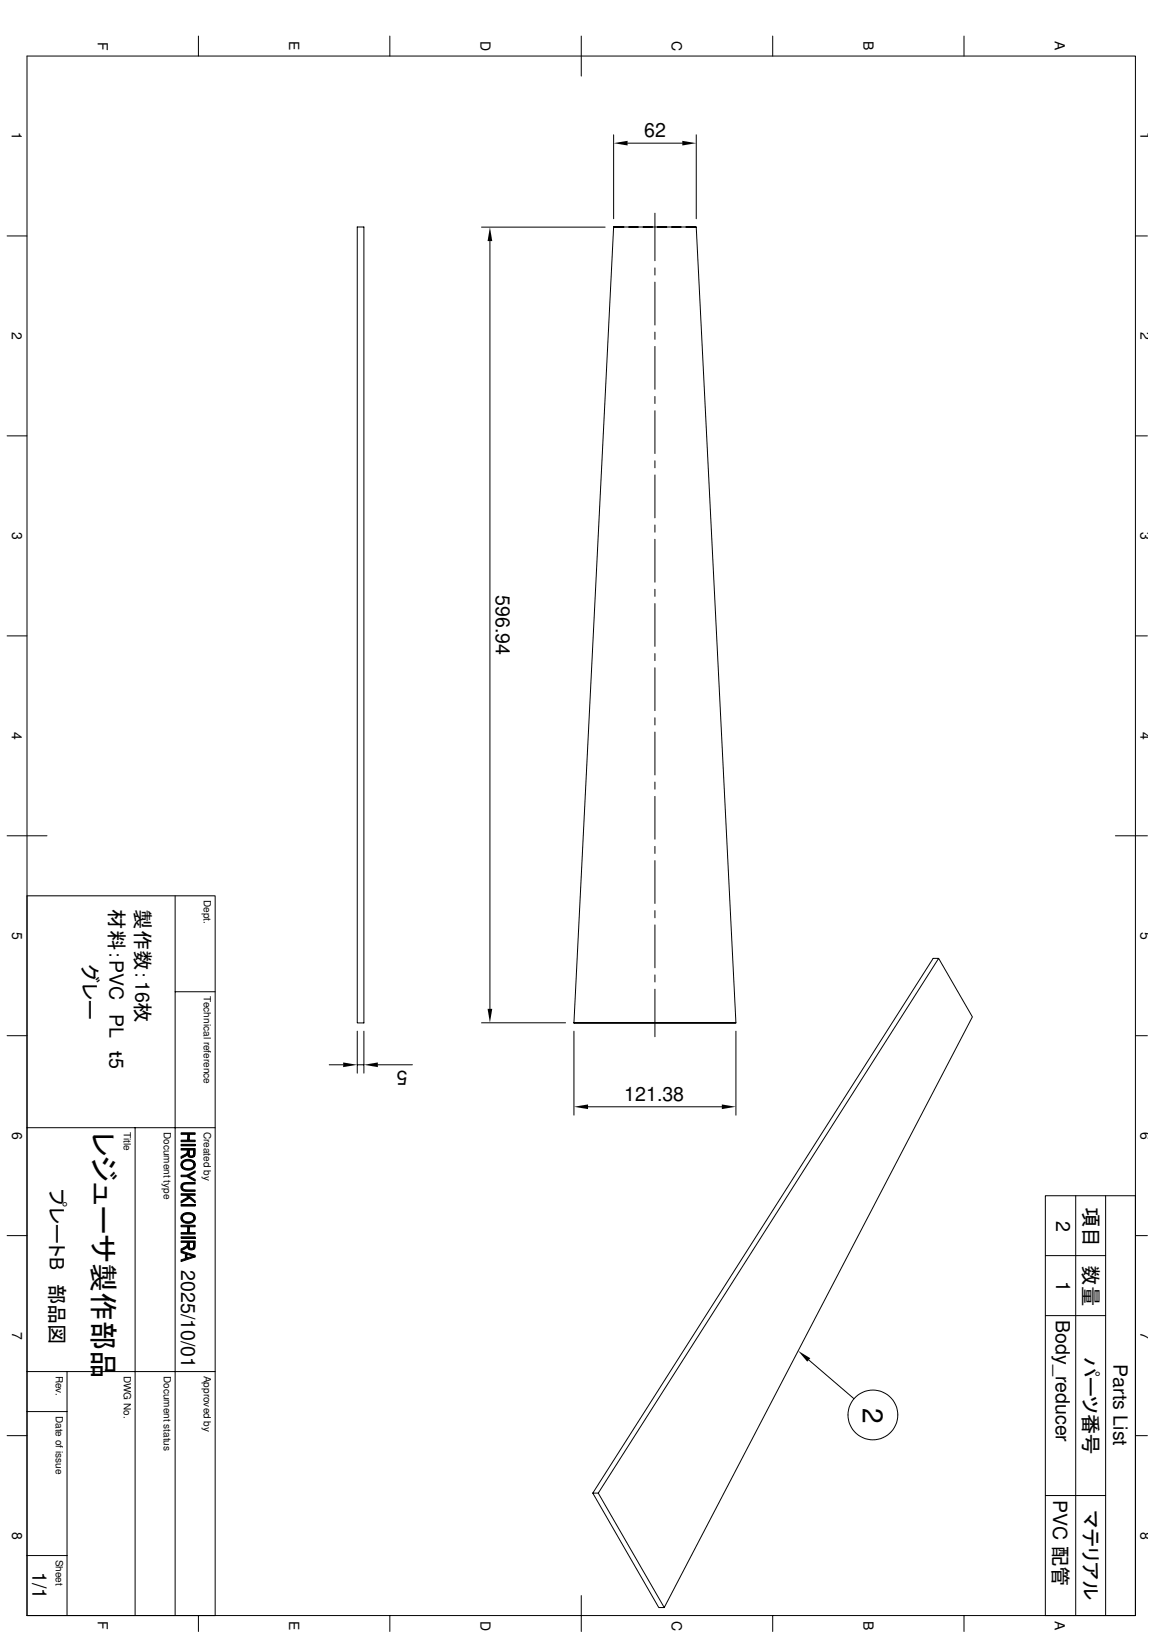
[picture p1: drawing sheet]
<svg xmlns="http://www.w3.org/2000/svg" width="210mm" height="297mm" viewBox="0 0 210 297" stroke-linecap="round" stroke-linejoin="round" font-family="sans-serif">
<g fill="none" stroke="#000" stroke-width=".18">
<path d="M4.9 10.2h201.6v283.8h-201.6zM36.1 6.6v3.6M70.9 6.6v3.6M105.7 6.6v7.2M140.5 6.6v3.6M175.3 6.6v3.6M111.6 24.5v15.3M114.2 26.1h9.9M119.1 38.8v8.7M126.6 24.5v15.3M1.3 42.9h3.6M65 41.3h1.2v144.9h-1.2z"/>
<path d="M87.6 41.3h22.5M89.1 43.9v139.7M111.6 41.3h15l7.3 144.9h-29.5h29.5M111.6 41.3h1.9M111.6 41.3l-7.2 144.9M114.4 41.3h1.7M117 41.3h1.7M119.1 48.8v1.3M119.1 51.4v7.8M119.5 41.3h1.8M122.2 41.3h1.7M124.8 41.3h1.8"/>
<path d="M206.5 42.9h2.2M1.3 79.3h3.6M119.1 60.5v1.3M119.1 63.1v7.7M119.1 72.2v1.2M119.1 74.8v7.7M206.5 79.3h2.2M119.1 83.9v1.3M119.1 86.4v7.9M119.1 95.5v1.4M119.1 98.1v7.9M1.3 115.7h3.6"/>
<path d="M119.1 107.3v1.2M119.1 109.9v7.7M119.1 119v1.2M206.5 115.7h2.2M119.1 121.5v7.8M119.1 130.6v1.4M119.1 133.2v7.9M1.3 152.1h7.3M119.1 142.3v1.3M119.1 144.9v7.8M119.1 154.1v1.2M119.1 156.6v7.8"/>
<path d="M202.9 152.1h5.8M4.9 163h34.2v131M31.9 163v131M119.1 165.7v1.3M119.1 168.3v7.8M119.1 177.4v1.3M170.7 174.4l-61.9 97.4M1.3 188.5h3.6M31.9 180.5h7.2M59.9 193.8h2.5M65 187.7v7.6M65 193.8h1.2"/>
<path d="M66.2 187.7v7.6M68.7 193.8h6.3M87.6 186.2h15.3M104.4 187.7v15.3M119.1 180v8.7M133.9 187.7v15.3M206.5 188.5h2.2M4.9 205.3h34.2M24.6 205.3v88.7M32.9 207.5h1.2l.3-1v1h1.1v.3h-2.6zM32.9 206.2h2.6v.3h-1.1l-.3 1v-1h-1.2zM32.9 208.3h2.6v.3h-2.6z"/>
<path d="M32.9 210.5l1-.5 .2-.4v.5l-.1 .2-1.1 .5zM32.9 209h2.6l-.1 1.4-.1 .1-.1-1.2h-.8l-.1 1.2-.2-.4v-.8h-1.2zM32.9 213.9h1.1l1.5 .8v.3l-1.5-.8h-1.1zM32.9 218.6l1.3-.7 .3 .2-1.6 .9zM32.9 217.3h2.6v.3h-2.6zM32.9 219.2h2.6v.3h-2.6zM33.1 215.5l.1-.1v.6a.56 .56 0 0 0 .8 .6h1.5v.2h-1.5a.84 .84 0 0 1-1-.3 .84 .84 0 0 1 .1-1zM33.2 211.3l.7-.3 .7 .1 .7 .3-.1 .6a1.15 1.15 0 0 0-1.8-.4l-.2 .3v.7l-.3-.5v-.4zM33.2 212a1.16 1.16 0 0 0 2 .3l.1-.9 .2 .3v.6l-.4 .5-.5 .1h-.8l-.5-.2zM33.2 215.4l.7-.2h1.6v.3h-1.5a.58 .58 0 0 0-.8 .5zM33.8 217.6h.4l1.3 1v.3zM34 213.9l1.5-.8v.3l-1.2 .7z"/>
<path d="M34.4 209.3v.6a.42 .42 0 0 0 .4 .5 .42 .42 0 0 0 .4-.4l.1 .5-.4 .2-.5-.1zM107 201.4h24.3M195.7 217.6v76.4M201.1 217.6v76.4M1.3 224.9h3.6M32.9 224.3h1.2l.3-1v1h1.1v.3h-2.6zM32.9 223h2.6v.3h-1.1l-.3 1v-1h-1.2zM32.9 225.1h2.6v.3h-2.6zM32.9 227.3l1-.5 .2-.4v.5l-.2 .3-1 .5zM32.9 225.9h2.6l-.1 1.3-.1 .2-.1-1.3h-.8v1.3l-.3-.4v-.9h-1.2zM32.9 227.7l2.6 .8v.3l-1.5-.5-.3 .8v-.9l-.8-.2zM32.9 229.3l.8-.2 .3-.8v.7l1.2-.4 .3 .2-2.6 .8z"/>
<path d="M33.1 221.1l.6-.4h1l.6 .3-.1 .7a1.15 1.15 0 0 0-1.8-.4l-.2 .3v.7l-.1-.1a.83 .83 0 0 1 0-1.1zM33.2 221.7l.1 .3 .2 .2 .9 .2a.77 .77 0 0 0 .8-.7l.1-.7 .2 .4v.6l-.4 .4-.7 .3-.6-.1-.5-.2zM34.4 226.1v.6a.42 .42 0 0 0 .4 .5 .42 .42 0 0 0 .4-.4l.1 .6-.4 .1-.5-.1zM190.1 228.5h11M190.1 239.5h11M206.5 224.9h2.2M4.9 256.9h7.3M4.9 249.6h34.2M12.2 249.6v44.4M147.1 247.5l8.2 7.1M1.3 261.3h3.6M107.8 271.8l12 20.8h1l56.1-107.5-6.2-10.7h-1l-61.9 97.4h1l12 20.8"/>
<path d="M190.1 272.2h11M206.5 261.3h2.2M4.9 283.1h7.3M36.1 294v2.9M70.9 294v2.9M105.7 290.4v6.5M140.5 294v2.9M175.3 294v2.9M190.1 294v-76.4h16.4v76.4"/>
<circle cx="158.8" cy="257.5" r="4.5"/>
</g>
<g fill="#000">
<path d="M111.6 26.1l2.6-.5v.9zM124.1 25.6l2.5 .5-2.5 .4zM89.1 41.3l.4 2.6h-.8zM62.4 193.4l2.6 .4-2.6 .4zM66.2 193.8l2.5-.4v.8zM88.7 183.6h.8l-.4 2.6zM104.4 201.4l2.6-.4v.9zM131.3 201l2.6 .4-2.6 .5zM145.2 245.9l2.2 1.3-.6 .6z"/>
<path d="M32.9 210.5l1-.5 .2-.4v.5l-.1 .2-1.1 .5z" fill-rule="evenodd"/>
<path d="M32.9 218.6l1.3-.7 .3 .2-1.6 .9z" fill-rule="evenodd"/>
<path d="M34.4 209.3v.6a.42 .42 0 0 0 .4 .5 .42 .42 0 0 0 .4-.4l.1 .5-.4 .2-.5-.1z" fill-rule="evenodd"/>
<path d="M33.2 211.3l.7-.3 .7 .1 .7 .3-.1 .6a1.15 1.15 0 0 0-1.8-.4l-.2 .3v.7l-.3-.5v-.4z" fill-rule="evenodd"/>
<path d="M32.9 207.5h1.2l.3-1v1h1.1v.3h-2.6z" fill-rule="evenodd"/>
<path d="M32.9 206.2h2.6v.3h-1.1l-.3 1v-1h-1.2z" fill-rule="evenodd"/>
<path d="M32.9 209h2.6l-.1 1.4-.1 .1-.1-1.2h-.8l-.1 1.2-.2-.4v-.8h-1.2z" fill-rule="evenodd"/>
<path d="M34 213.9l1.5-.8v.3l-1.2 .7z" fill-rule="evenodd"/>
<path d="M32.9 213.9h1.1l1.5 .8v.3l-1.5-.8h-1.1z" fill-rule="evenodd"/>
<path d="M33.1 215.5l.1-.1v.6a.56 .56 0 0 0 .8 .6h1.5v.2h-1.5a.84 .84 0 0 1-1-.3 .84 .84 0 0 1 .1-1z" fill-rule="evenodd"/>
<path d="M33.2 215.4l.7-.2h1.6v.3h-1.5a.58 .58 0 0 0-.8 .5z" fill-rule="evenodd"/>
<path d="M33.8 217.6h.4l1.3 1v.3z" fill-rule="evenodd"/>
<path d="M32.9 217.3h2.6v.3h-2.6z" fill-rule="evenodd"/>
<path d="M33.2 212a1.16 1.16 0 0 0 2 .3l.1-.9 .2 .3v.6l-.4 .5-.5 .1h-.8l-.5-.2z" fill-rule="evenodd"/>
<path d="M32.9 227.3l1-.5 .2-.4v.5l-.2 .3-1 .5z" fill-rule="evenodd"/>
<path d="M33.1 221.1l.6-.4h1l.6 .3-.1 .7a1.15 1.15 0 0 0-1.8-.4l-.2 .3v.7l-.1-.1a.83 .83 0 0 1 0-1.1z" fill-rule="evenodd"/>
<path d="M34.4 226.1v.6a.42 .42 0 0 0 .4 .5 .42 .42 0 0 0 .4-.4l.1 .6-.4 .1-.5-.1z" fill-rule="evenodd"/>
<path d="M32.9 224.3h1.2l.3-1v1h1.1v.3h-2.6z" fill-rule="evenodd"/>
<path d="M32.9 223h2.6v.3h-1.1l-.3 1v-1h-1.2z" fill-rule="evenodd"/>
<path d="M32.9 225.9h2.6l-.1 1.3-.1 .2-.1-1.3h-.8v1.3l-.3-.4v-.9h-1.2z" fill-rule="evenodd"/>
<path d="M32.9 227.7l2.6 .8v.3l-1.5-.5-.3 .8v-.9l-.8-.2z" fill-rule="evenodd"/>
<path d="M32.9 229.3l.8-.2 .3-.8v.7l1.2-.4 .3 .2-2.6 .8z" fill-rule="evenodd"/>
<path d="M33.2 221.7l.1 .3 .2 .2 .9 .2a.77 .77 0 0 0 .8-.7l.1-.7 .2 .4v.6l-.4 .4-.7 .3-.6-.1-.5-.2z" fill-rule="evenodd"/>
</g>
<path d="M32.9 208.4h2.6M32.9 219.4h2.6M32.9 225.2h2.6" fill="none" stroke="#000" stroke-width=".28"/>
<text font-size="5.3" x="16.9" y="206" transform="rotate(90 16.9 206)">レジューサ製作部品</text>
<text font-size="5.1" x="156.9" y="256.2" transform="rotate(90 156.9 256.2)">2</text>
<g font-size="3.7">
<text x="15.1" y="163" transform="rotate(90 15.1 163)">グレー</text>
<text x="19.9" y="163" transform="rotate(90 19.9 163)">材料：PVC PL　ｔ5</text>
<text x="24.6" y="163" transform="rotate(90 24.6 163)">製作数：16枚</text>
<text x="9" y="216.4" transform="rotate(90 9 216.4)">プレートB　部品図</text>
<text x="197.1" y="219.7" transform="rotate(90 197.1 219.7)">項目</text>
<text x="197.1" y="230.3" transform="rotate(90 197.1 230.3)">数量</text>
<text x="197.1" y="246.9" transform="rotate(90 197.1 246.9)">パーツ番号</text>
<text x="197.1" y="274.9" transform="rotate(90 197.1 274.9)">マテリアル</text>
</g>
<g font-size="3.6">
<text x="117.2" y="25">62</text>
<text x="90.2" y="108.3" transform="rotate(90 90.2 108.3)">596.94</text>
<text x="74.1" y="194.9" transform="rotate(-180 74.1 194.9)">5</text>
<text x="113.6" y="200.4">121.38</text>
<text x="192.1" y="222.1" transform="rotate(90 192.1 222.1)">2</text>
<text x="32.9" y="231.1" transform="rotate(90 32.9 231.1)">2025/10/01</text>
<text x="192.1" y="233.2" transform="rotate(90 192.1 233.2)">1</text>
<text x="192" y="240.3" transform="rotate(90 192 240.3)">Body_reducer</text>
<text x="202.6" y="248.3" transform="rotate(90 202.6 248.3)">Parts List</text>
<text x="191.6" y="273" transform="rotate(90 191.6 273)">PVC 配管</text>
<text x="5.9" y="286.1" transform="rotate(90 5.9 286.1)">1/1</text>
</g>
<g font-size="2.5">
<text x="17.8" y="7.6" transform="rotate(90 17.8 7.6)">F</text>
<text x="52.6" y="7.5" transform="rotate(90 52.6 7.5)">E</text>
<text x="87.4" y="7.5" transform="rotate(90 87.4 7.5)">D</text>
<text x="122.2" y="7.5" transform="rotate(90 122.2 7.5)">C</text>
<text x="157" y="7.5" transform="rotate(90 157 7.5)">B</text>
<text x="191.9" y="7.5" transform="rotate(90 191.9 7.5)">A</text>
<text x="2.2" y="24" transform="rotate(90 2.2 24)">1</text>
<text x="207.4" y="24" transform="rotate(90 207.4 24)">1</text>
<text x="2.2" y="60.4" transform="rotate(90 2.2 60.4)">2</text>
<text x="207.4" y="60.4" transform="rotate(90 207.4 60.4)">2</text>
<text x="2.2" y="96.8" transform="rotate(90 2.2 96.8)">3</text>
<text x="207.5" y="96.8" transform="rotate(90 207.5 96.8)">3</text>
<text x="2.2" y="133.2" transform="rotate(90 2.2 133.2)">4</text>
<text x="207.4" y="133.2" transform="rotate(90 207.4 133.2)">4</text>
<text x="2.2" y="169.6" transform="rotate(90 2.2 169.6)">5</text>
<text x="207.5" y="169.6" transform="rotate(90 207.5 169.6)">5</text>
<text x="2.2" y="206" transform="rotate(90 2.2 206)">6</text>
<text x="207.5" y="206" transform="rotate(90 207.5 206)">6</text>
<text x="2.2" y="242.4" transform="rotate(90 2.2 242.4)">7</text>
<text x="207.5" y="242.4" transform="rotate(90 207.5 242.4)">7</text>
<text x="2.2" y="278.8" transform="rotate(90 2.2 278.8)">8</text>
<text x="207.5" y="278.8" transform="rotate(90 207.5 278.8)">8</text>
<text x="17.8" y="295.1" transform="rotate(90 17.8 295.1)">F</text>
<text x="52.6" y="295" transform="rotate(90 52.6 295)">E</text>
<text x="87.4" y="295" transform="rotate(90 87.4 295)">D</text>
<text x="122.2" y="295" transform="rotate(90 122.2 295)">C</text>
<text x="157" y="295" transform="rotate(90 157 295)">B</text>
<text x="191.9" y="295" transform="rotate(90 191.9 295)">A</text>
</g>
<g font-size="1.8">
<text x="37.1" y="163.8" transform="rotate(90 37.1 163.8)">Dept.</text>
<text x="37.1" y="181.2" transform="rotate(90 37.1 181.2)">Technical reference</text>
<text x="22.5" y="206" transform="rotate(90 22.5 206)">Title</text>
<text x="29.8" y="206" transform="rotate(90 29.8 206)">Document type</text>
<text x="37.1" y="206" transform="rotate(90 37.1 206)">Created by</text>
<text x="10.2" y="250.4" transform="rotate(90 10.2 250.4)">Rev.</text>
<text x="22.5" y="250.4" transform="rotate(90 22.5 250.4)">DWG No.</text>
<text x="29.8" y="250.4" transform="rotate(90 29.8 250.4)">Document status</text>
<text x="37.1" y="250.4" transform="rotate(90 37.1 250.4)">Approved by</text>
<text x="10.2" y="257.7" transform="rotate(90 10.2 257.7)">Date of issue</text>
<text x="10.2" y="283.9" transform="rotate(90 10.2 283.9)">Sheet</text>
</g>
</svg>
